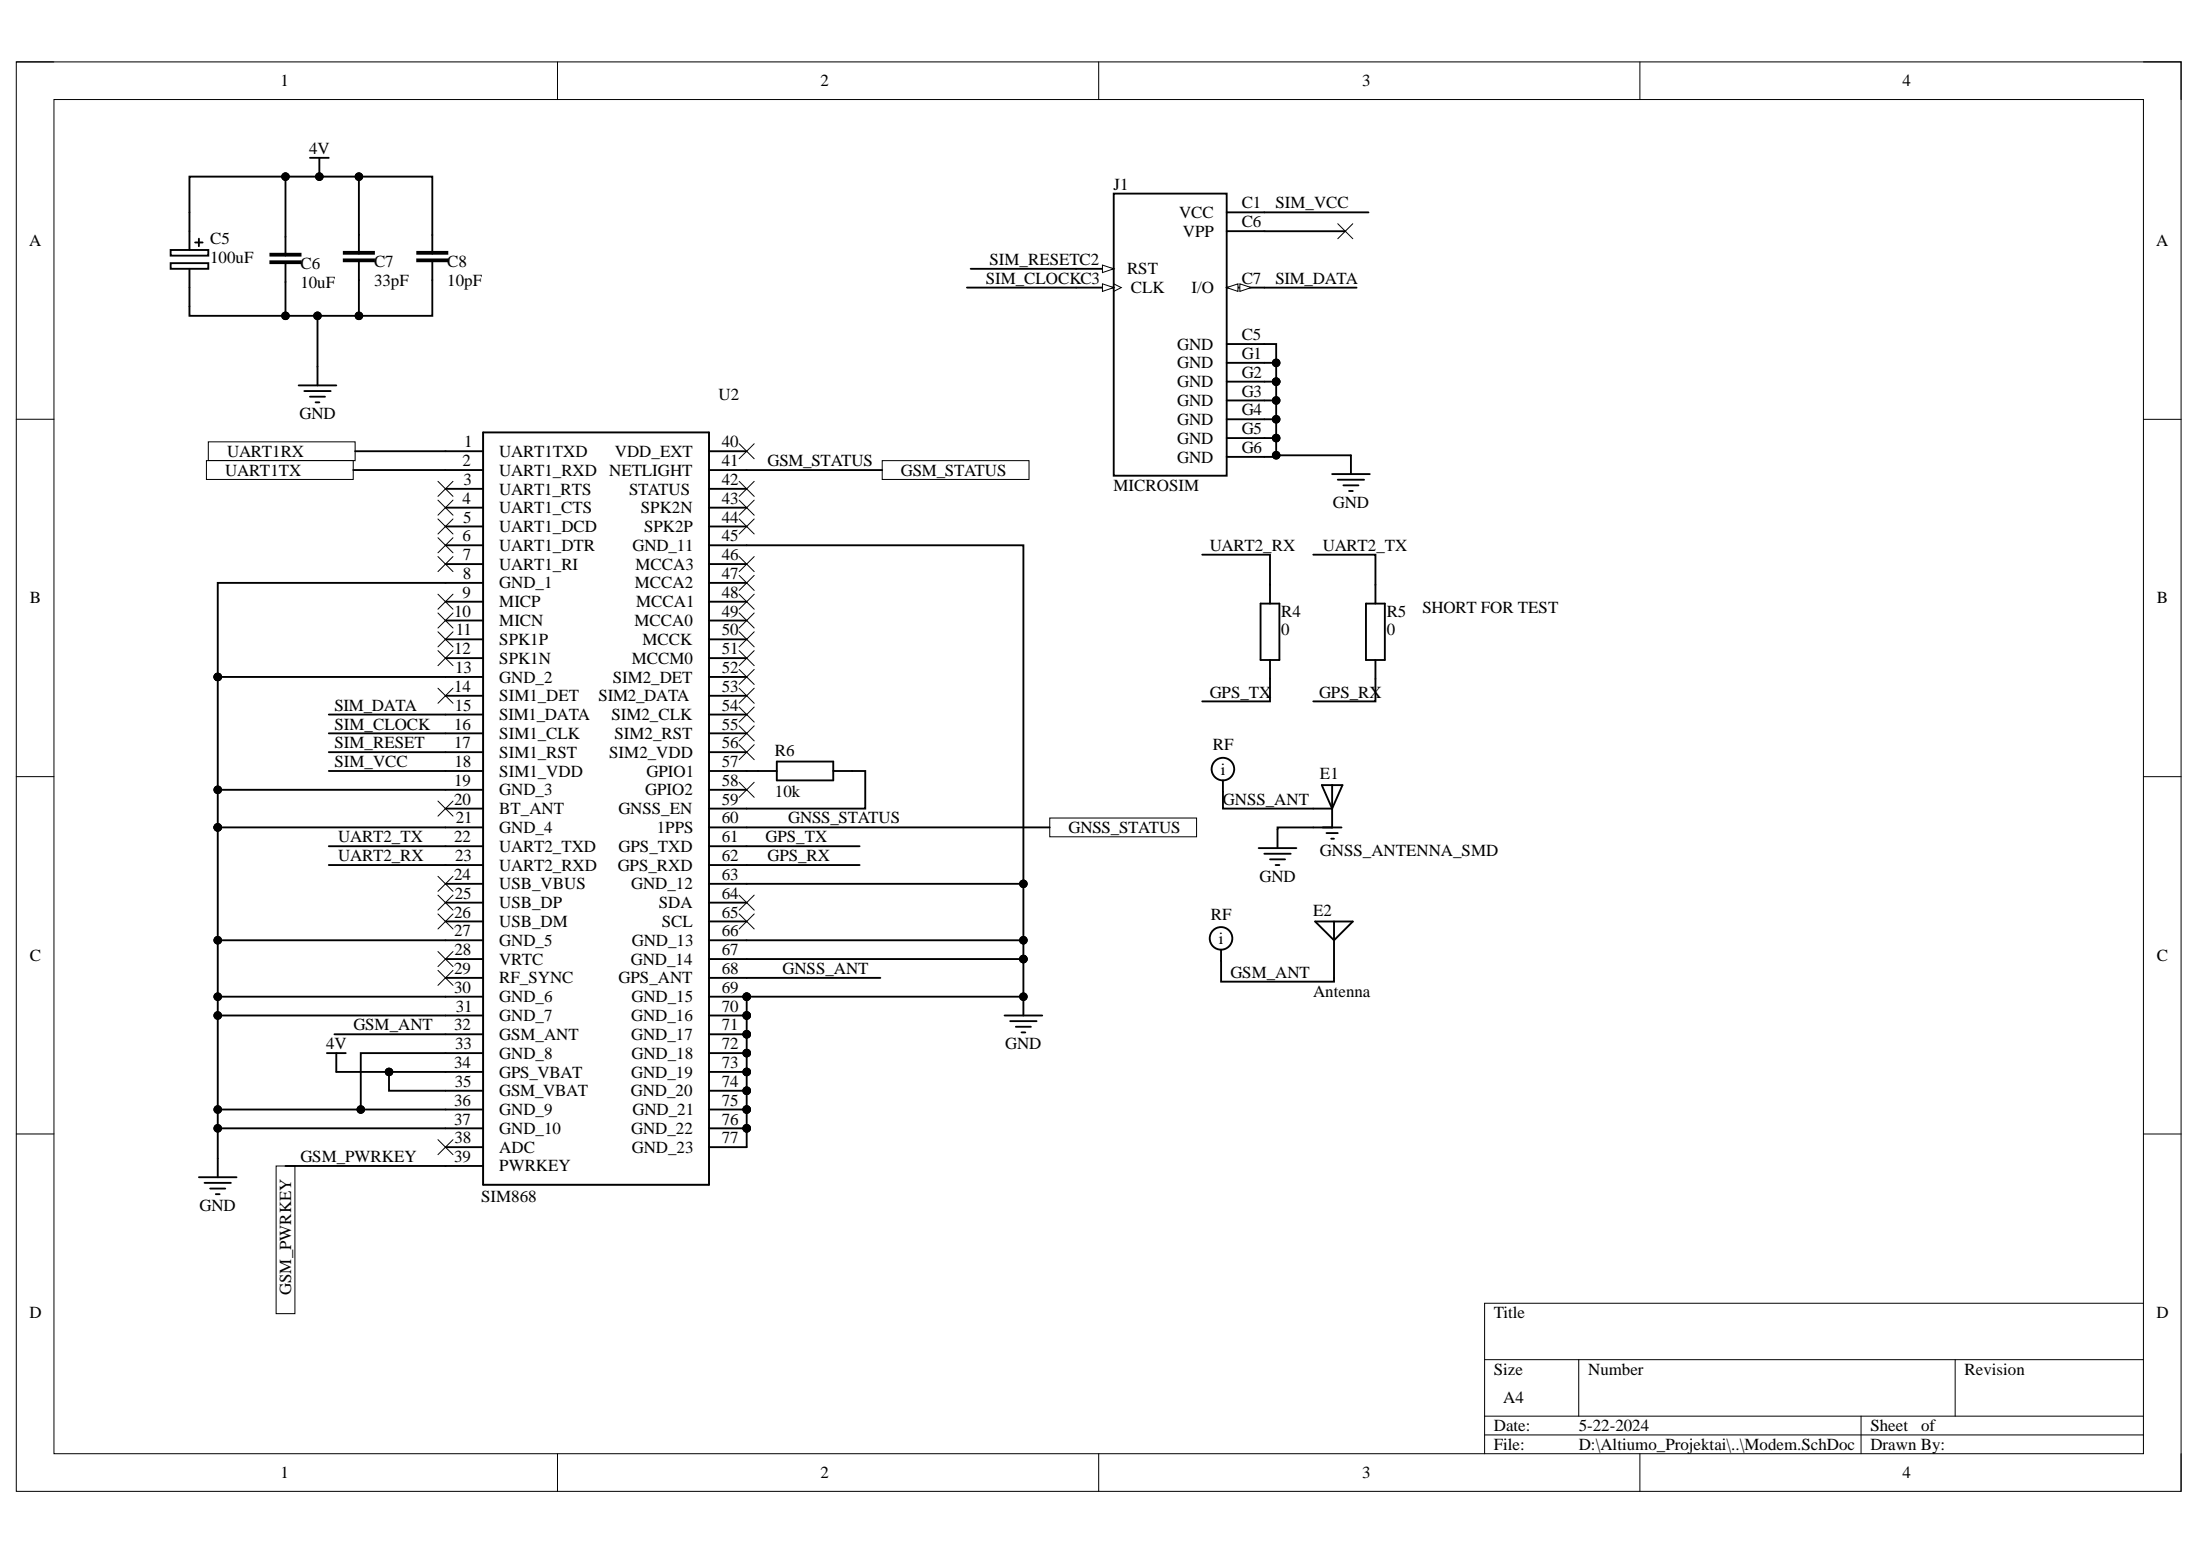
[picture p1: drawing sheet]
# Altium schematic sheet Modem.SchDoc
size A4; SheetNumber: 2; SheetTotal: 2

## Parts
C5  100uF  [TANTALUM_CAP_0805]
C6  10uF  [CAP_0805]
C7  33pF  [CAP_0805]
C8  10pF  [CAP_0805]
E1  GNSS_ANTENNA_SMD  [GNSS_ANTENNA_SMD]
E2  Antenna  [PIN1]
J1  MICROSIM  [MICROSIM]
R4  0  [RES_0805]
R5  0  [RES_0805]
R6  10k  [RES_0805]
U2  GPRS,GSM,GNSS Modem  [SIM868]  (value not drawn)

## Ports
GNSS_STATUS, GSM_PWRKEY, GSM_STATUS, UART1RX, UART1TX

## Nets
4V: C5.1(+) C6.2 C7.2 C8.2 U2.34(GPS_VBAT) U2.35(GSM_VBAT)
GND: C5.2(-) C6.1 C7.1 C8.1 E1.2(GND) J1.C5(GND) J1.G1(GND) J1.G2(GND) J1.G3(GND) J1.G4(GND) J1.G5(GND) J1.G6(GND) U2.8(GND_1) U2.13(GND_2) U2.19(GND_3) U2.21(GND_4) U2.27(GND_5) U2.30(GND_6) U2.31(GND_7) U2.33(GND_8) U2.36(GND_9) U2.37(GND_10) U2.45(GND_11) U2.63(GND_12) U2.66(GND_13) U2.67(GND_14) U2.69(GND_15) U2.70(GND_16) U2.71(GND_17) U2.72(GND_18) U2.73(GND_19) U2.74(GND_20) U2.75(GND_21) U2.76(GND_22) U2.77(GND_23)
GNSS_ANT: E1.1(FEEDING) U2.68(GPS_ANT)
GNSS_STATUS: U2.60(1PPS) ; port GNSS_STATUS
GPS_RX: R5.1 U2.62(GPS_RXD)
GPS_TX: R4.1 U2.61(GPS_TXD)
GSM_ANT: E2.1(A) U2.32(GSM_ANT)
GSM_PWRKEY: U2.39(PWRKEY) ; port GSM_PWRKEY
GSM_STATUS: U2.41(NETLIGHT) ; port GSM_STATUS
SIM_CLOCK: J1.C3(CLK) U2.16(SIM1_CLK)
SIM_DATA: J1.C7(I/O) U2.15(SIM1_DATA)
SIM_RESET: J1.C2(RST) U2.17(SIM1_RST)
SIM_VCC: J1.C1(VCC) U2.18(SIM1_VDD)
UART1RX: U2.1(UART1TXD) ; port UART1RX
UART1TX: U2.2(UART1_RXD) ; port UART1TX
UART2_RX: R4.2 U2.23(UART2_RXD)
UART2_TX: R5.2 U2.22(UART2_TXD)
NetR6_1: R6.1 U2.57(GPIO1)
NetR6_2: R6.2 U2.59(GNSS_EN)

Not connected (* = marked no-connect by the designer): J1 C6(VPP)*; U2 3(UART1_RTS)* 4(UART1_CTS)* 5(UART1_DCD)* 6(UART1_DTR)* 7(UART1_RI)* 9(MICP)* 10(MICN)* 11(SPK1P)* 12(SPK1N)* 14(SIM1_DET)* 20(BT_ANT)* 24(USB_VBUS)* 25(USB_DP)* 26(USB_DM)* 28(VRTC)* 29(RF_SYNC)* 38(ADC)* 40(VDD_EXT)* 42(STATUS)* 43(SPK2N)* 44(SPK2P)* 46(MCCA3)* 47(MCCA2)* 48(MCCA1)* 49(MCCA0)* 50(MCCK)* 51(MCCM0)* 52(SIM2_DET)* 53(SIM2_DATA)* 54(SIM2_CLK)* 55(SIM2_RST)* 56(SIM2_VDD)* 58(GPIO2)* 64(SDA)* 65(SCL)*

## Layout directives
net class RF: GNSS_ANT, GSM_ANT

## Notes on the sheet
- (near R5) SHORT FOR TEST
